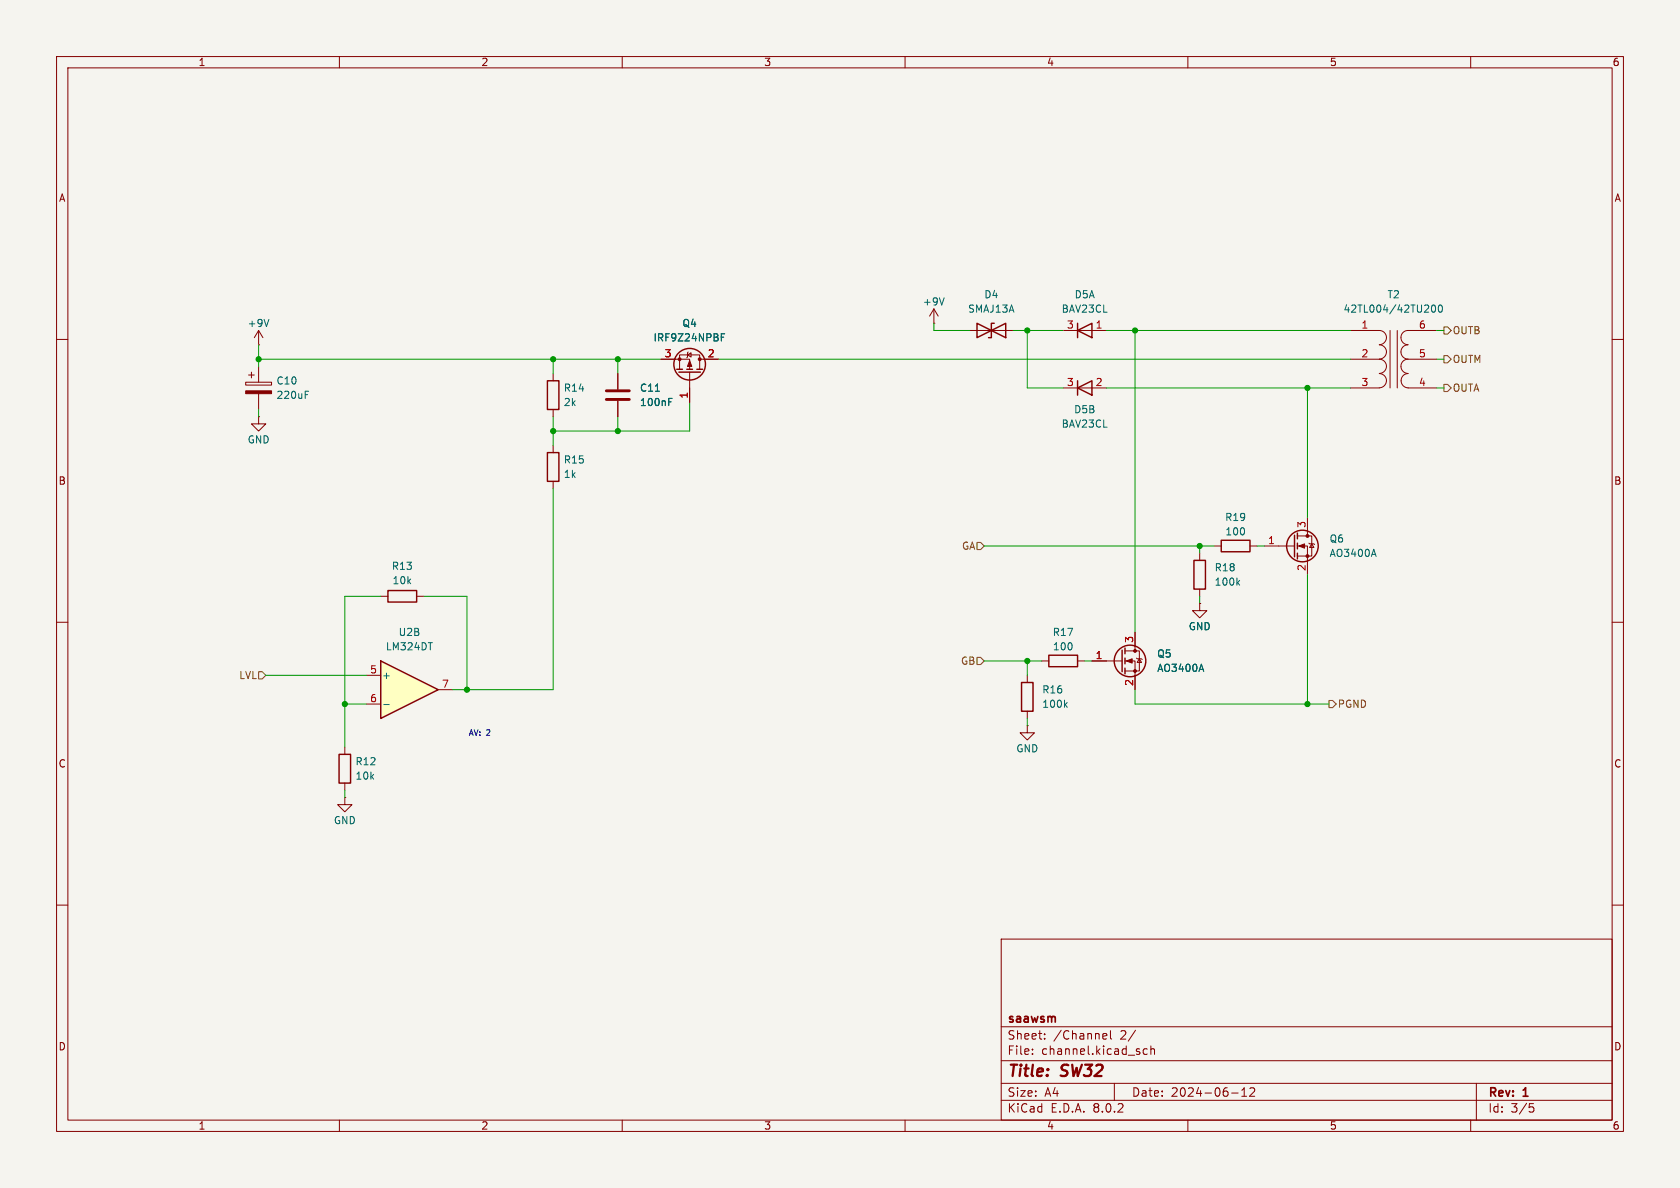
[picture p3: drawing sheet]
<svg xmlns="http://www.w3.org/2000/svg" width="297mm" height="210mm" viewBox="0 0 297 210" stroke-linecap="round" stroke-linejoin="round" font-family="sans-serif">
<path d="M0 0h297v210h-297z" fill="#f5f4ef" stroke="#f5f4ef" stroke-width=".18"/>
<g fill="none" stroke="#840000" stroke-width=".18">
<path d="M10 10h277v190h-277zM12 12h273v186h-273zM60 10v2M110 10v2M160 10v2M210 10v2M260 10v2M10 60h2M45.7 58.4l-.7 1.3M45.7 58.4v2.6M45.7 58.4l.8 1.3M188 58.4h7.6"/>
<path d="M285 60h2M43.4 67.6h4.6v.5h-4.6zM43.9 66.3h1.1M44.4 65.8v1M45.7 61h.1M45.7 73.7v1.2h1.3l-1.3 1.3-1.3-1.3h1.3M45.7 73.7h.1M45.7 64.8v2.8M45.7 69.6v2.8M97.8 66v1.3M97.8 72.4v1.3M97.8 78.7v1.3"/>
<path d="M109.2 66v2.8M109.2 70.9v2.8M116.8 63.5h5.1v1.8M120.1 65.3v-2.6h3.6v2.6M121.5 62.7l.7-.3v.7zM121.7 62.2l-.2 .2v.7l-.1 .1M121.9 65.8v5.3M123.7 63.5h3.3M188 68.6h7.6M97.8 85.1v1.3M10 110h2M285 110h2"/>
<path d="M61 132.1v1.3M61 138.4v1.3M10 160h2M61 141v1.2h1.2l-1.2 1.3-1.3-1.3h1.3M61 141h.1M285 160h2M177 166h108v32h-108zM60 198v2M110 198v2M160 198v2M177 194.5h108M177 191.5h108"/>
<path d="M177 187.5h108M177 181.5h108M182.5 186.3v.1M182.5 185.5v.1M184.7 183.6v.1M184.7 182.8v.1M195.2 182.7l.4 .1 .1 .3-.7 .1M195.6 183.6l-.4 .1M196.3 182.2v1.3l.2 .2M197 191.5v3M200.7 182.1l-1.2 2M202.8 185.5l-.4-.1-.3 .3v.4l.1 .2h.6"/>
<path d="M203.5 185.5l.2-.1 .3 .1 .1 .9M203.5 184.9v1.5M210 198v2M217.7 193.2h1.2M219.5 193.8h.9M219.5 192.7l.5-.4v1.5M221 192.4l.5-.1 .2 .1 .1 .3-.9 1.1h.9M260 198v2M261 191.5v6.5M270.4 195.1h.7M270.5 195.7h.4l.3 .3-.2 .5-.5 .1"/>
</g>
<path d="M107.2 70.6h4.1M107.2 69.1h4.1" fill="none" stroke="#840000" stroke-width=".51"/>
<path d="M47.5 56.5l-.4 1.2M127.5 59.6h.4M127.5 59h.6M54 69.2h.6M54 69.8h.4M115.9 69.2h.7M118.2 71h.4M118.2 70.4h.6" fill="none" stroke="#006464" stroke-width=".18"/>
<g fill="none" stroke="#840000" stroke-width=".25">
<path d="M190.5 58.4l2.5-1.2v2.5zM190.5 57.2v2.5M96.8 67.3h2v5.1h-2zM119.6 65.3h1M120 65.8h3.8M121.4 65.3h1M123.2 65.3h1M190.5 68.6l2.5-1.3v2.6zM190.5 67.3v2.6M96.8 80h2v5.1h-2zM59.9 133.4h2.1v5h-2.1z"/>
<circle cx="121.9" cy="64.4" r="2.79"/>
</g>
<g fill="#840000" stroke="#840000" stroke-width=".18">
<path d="M121.9 63.8l.4 1h-.8z"/>
<path d="M43.4 69.1h4.6v.5h-4.6z"/>
<circle cx="120.1" cy="63.5" r=".25"/>
<circle cx="123.7" cy="63.5" r=".25"/>
</g>
<path d="M67.3 116.8l10.2 5.1-10.2 5.1z" fill="#ffffc2"/>
<g fill="none" stroke="#840000" stroke-width=".25">
<path d="M172.7 57.2l5.1 2.5v-2.5l-5.1 2.5zM175.8 57.2h-.5v2.5h-.5M211.1 99.1h2v5h-2zM215.9 95.5h5.1v2h-5.1zM228.9 94.6v3.8M229.4 94.2v1.1M229.4 96v1M229.4 97.8v1M67.3 116.8l10.2 5.1-10.2 5.1zM68.6 104.4h5.1v2h-5.1zM185.4 115.8h5.1v2.1h-5.1zM198.4 114.9v3.8"/>
<path d="M198.9 114.6v1M198.9 116.3v1M198.9 118.1v1M180.6 120.7h2v5h-2z"/>
<circle cx="230.3" cy="96.5" r="2.79"/>
<circle cx="199.8" cy="116.8" r="2.79"/>
</g>
<g fill="none" stroke="#840000" stroke-width=".18">
<path d="M165.1 57.2h.1M165.1 54.6l-.8 1.3M165.1 54.6v2.6M165.1 54.6l.8 1.3M171.4 58.4h7.7M238.8 58.4h5a1.27 1.27 0 0 1 1.3 1.3 1.27 1.27 0 0 1-1.3 1.3 1.26 1.26 0 0 1 1.3 1.2 1.26 1.26 0 0 1-1.3 1.3M245.7 58.4v10.2M247 58.4v10.2M254 58.4h-5.1a1.27 1.27 0 0 0-1.2 1.3 1.27 1.27 0 0 0 1.2 1.3 1.26 1.26 0 0 0-1.2 1.2 1.26 1.26 0 0 0 1.2 1.3M109.2 66v2.8M109.2 70.9v2.8M116.8 63.5h2.6"/>
<path d="M121.9 68.6v2.5M124.5 63.5h2.5M238.8 63.5h5a1.27 1.27 0 0 1 1.3 1.3 1.27 1.27 0 0 1-1.3 1.2 1.26 1.26 0 0 1 1.3 1.3 1.26 1.26 0 0 1-1.3 1.3M238.8 68.6h5M247.7 67.3a1.25 1.25 0 0 0 1.2 1.3M248.9 68.6h5.1M248.9 66a1.23 1.23 0 0 0-1.2 1.3M254 63.5h-5.1a1.26 1.26 0 0 0-1.2 1.3 1.26 1.26 0 0 0 1.2 1.2M212.1 97.8v1.3M214.6 96.5h1.3M221 96.5h1.2M223.5 96.5h5.4"/>
<path d="M229.4 96.5h1.7v5.1M229.4 94.7h2.5v3.6h-2.5M231.1 91.4v3.3M231.4 96l.1 .1h.8l.1 .2M231.9 96.1l.4 .7h-.8zM64.8 119.4h2.5M67.3 105.4h1.3M73.7 105.4h1.2M181.6 119.4v1.3M184.1 116.8h1.3M190.5 116.8h1.3M193 116.8h5.4"/>
<path d="M198.9 116.8h1.8v5.1M198.9 115.1h2.5v3.5h-2.5M200.7 111.8v3.3M200.9 116.3l.1 .2h.8l.1 .1M201.4 116.5l.4 .6h-.8zM212.1 106.7v1.3h1.3l-1.3 1.2-1.3-1.2h1.3M212.1 106.7h.1M212.1 104.1v1.3M64.8 124.5h2.5M77.5 121.9h2.5M181.6 128.3v1.2h1.3l-1.3 1.3-1.3-1.3h1.3M181.6 128.3h.1"/>
<path d="M181.6 125.7v1.3"/>
</g>
<g fill="none" stroke="#006464" stroke-width=".18">
<path d="M127.5 59.6h.4M127.5 59h.6M166.9 52.6l-.4 1.3M253.2 54l.2-.1a.68 .68 0 0 1 .4 .7 .68 .68 0 0 1-.4 .6l-.2-.1-.1-.4zM254.4 54l.2-.1a.68 .68 0 0 1 .4 .7 .68 .68 0 0 1-.4 .6l-.2-.1-.1-.4zM115.9 69.2h.7M118.2 71h.4M118.2 70.4h.6M242.9 97.1l.4 1.3M212.4 117.4l.4 1.3M218.8 103l.4 .4M219.2 102.6l-.5 .5"/>
<path d="M67.8 124.6h1M188.3 124.6l.4 .4M188.7 124.2l-.5 .5"/>
</g>
<g fill="#840000" stroke="#840000" stroke-width=".18">
<path d="M229.6 96.5l1-.4v.8z"/>
<path d="M199.1 116.8l1.1-.3v.7z"/>
<circle cx="231.1" cy="98.3" r=".25"/>
<circle cx="231.1" cy="94.7" r=".25"/>
<circle cx="200.7" cy="118.6" r=".25"/>
<circle cx="200.7" cy="115.1" r=".25"/>
</g>
<path d="M255.3 57.8h.6l.6 .6-.6 .7h-.6zM255.3 67.9h.6l.6 .7-.6 .6h-.6zM255.3 62.9h.6l.6 .6-.6 .6h-.6zM172.7 95.9h.7l.6 .6-.6 .7h-.7zM45.7 118.7h.7l.6 .7-.6 .6h-.7zM172.7 116.2h.7l.6 .6-.6 .7h-.7zM234.9 123.8h.7l.6 .7-.6 .6h-.7z" fill="none" stroke="#725600" stroke-width=".18"/>
<g fill="none" stroke="#009600" stroke-width=".18">
<path d="M165.1 57.2v1.2h6.3M179.1 58.4h8.9M181.6 58.4v10.2h6.4M195.6 58.4h43.2M200.7 58.4v53.4M254 58.4h1.3M45.7 63.5h71.1M45.7 61v3.8M45.7 72.4v1.3M97.8 63.5v2.5M97.8 73.7v5M109.2 63.5v2.5"/>
<path d="M109.2 73.7v2.5M121.9 71.1v5.1h-24.1M127 63.5h111.8M195.6 68.6h43.2M231.1 68.6v22.8M254 68.6h1.3M254 63.5h1.3M97.8 86.4v35.5h-17.8M174 96.5h40.6M212.1 96.5v1.3M222.2 96.5h1.3M47 119.4h17.8"/>
<path d="M67.3 105.4h-6.3v26.7M74.9 105.4h7.6v16.5M174 116.8h10.1M181.6 116.8v2.6M191.8 116.8h1.2M212.1 105.4v1.3M231.1 101.6v22.9M61 139.7v1.3M61 124.5h3.8M181.6 127v1.3M200.7 121.9v2.6h34.2"/>
</g>
<g fill="#009600" stroke="#009600" stroke-width=".18">
<circle cx="97.8" cy="63.5" r=".46"/>
<circle cx="45.7" cy="63.5" r=".46"/>
<circle cx="97.8" cy="76.2" r=".46"/>
<circle cx="109.2" cy="76.2" r=".46"/>
<circle cx="109.2" cy="63.5" r=".46"/>
<circle cx="82.5" cy="121.9" r=".46"/>
<circle cx="61" cy="124.5" r=".46"/>
<circle cx="231.1" cy="68.6" r=".46"/>
<circle cx="200.7" cy="58.4" r=".46"/>
<circle cx="181.6" cy="58.4" r=".46"/>
<circle cx="212.1" cy="96.5" r=".46"/>
<circle cx="231.1" cy="124.5" r=".46"/>
<circle cx="181.6" cy="116.8" r=".46"/>
</g>
<g font-size="2.8" fill="#840000">
<text x="178" y="190.9">Title:</text>
<text x="187.7" y="190.9">SW32</text>
</g>
<g font-size="2.1" fill="#840000">
<text x="178" y="184">Sheet:</text>
<text x="178" y="181.2">saawsm</text>
<text x="186.2" y="184">/Channel</text>
<text x="198.1" y="184">2/</text>
<text x="178" y="186.7">File:</text>
<text x="184.1" y="186.7">channel.kicad_sch</text>
<text x="178" y="196.9">KiCad</text>
<text x="178" y="194.1">Size:</text>
<text x="184.7" y="194.1">A4</text>
<text x="185.7" y="196.9">E.D.A.</text>
<text x="193.3" y="196.9">8.0.2</text>
<text x="200" y="194.1">Date:</text>
<text x="207" y="194.1">2024-06-12</text>
<text x="263" y="194.3">Rev:</text>
<text x="263" y="196.9">Id:</text>
<text x="267.1" y="196.9">3/5</text>
<text x="269.4" y="194.3">1</text>
</g>
<g font-size="1.8" fill="#840000">
<text x="35" y="11.9">1</text>
<text x="85" y="11.9">2</text>
<text x="135" y="11.9">3</text>
<text x="185" y="11.9">4</text>
<text x="235" y="11.9">5</text>
<text x="285" y="11.9">6</text>
<text x="10.3" y="35.9">A</text>
<text x="285.3" y="35.9">A</text>
<text x="10.3" y="85.9">B</text>
<text x="285.3" y="85.9">B</text>
<text x="10.3" y="135.9">C</text>
<text x="285.3" y="135.9">C</text>
<text x="10.3" y="185.9">D</text>
<text x="285.3" y="185.9">D</text>
<text x="35" y="199.9">1</text>
<text x="85" y="199.9">2</text>
<text x="135" y="199.9">3</text>
<text x="185" y="199.9">4</text>
<text x="235" y="199.9">5</text>
<text x="285" y="199.9">6</text>
</g>
<g font-size="1.8" fill="#006464">
<text x="173.9" y="52.9">D4</text>
<text x="189.9" y="52.9">D5A</text>
<text x="245.2" y="52.9">T2</text>
<text x="43.7" y="58">+9V</text>
<text x="120.5" y="58">Q4</text>
<text x="163.1" y="54.2">+9V</text>
<text x="171" y="55.5">SMAJ13A</text>
<text x="187.6" y="55.5">BAV23CL</text>
<text x="237.4" y="55.5">42TL004/42TU200</text>
<text x="115.4" y="60.6">IRF9Z24NPBF</text>
<text x="48.8" y="70.7">220uF</text>
<text x="48.8" y="68.2">C10</text>
<text x="99.6" y="69.4">R14</text>
<text x="99.6" y="72">2k</text>
<text x="113" y="72">100nF</text>
<text x="113" y="69.4">C11</text>
<text x="187.6" y="75.8">BAV23CL</text>
<text x="189.8" y="73.3">D5B</text>
<text x="43.7" y="78.6">GND</text>
<text x="99.6" y="82.1">R15</text>
<text x="99.6" y="84.7">1k</text>
<text x="216.5" y="92.3">R19</text>
<text x="216.5" y="94.8">100</text>
<text x="69.2" y="100.9">R13</text>
<text x="214.6" y="101.2">R18</text>
<text x="235" y="98.7">AO3400A</text>
<text x="235" y="96.1">Q6</text>
<text x="69.3" y="103.5">10k</text>
<text x="214.6" y="103.7">100k</text>
<text x="70.4" y="112.6">U2B</text>
<text x="186" y="112.6">R17</text>
<text x="210.1" y="111.6">GND</text>
<text x="68.1" y="115.2">LM324DT</text>
<text x="186" y="115.2">100</text>
<text x="204.5" y="119">AO3400A</text>
<text x="204.5" y="116.4">Q5</text>
<text x="67.4" y="120.2">+</text>
<text x="184.2" y="122.8">R16</text>
<text x="184.2" y="125.3">100k</text>
<text x="62.7" y="135.5">R12</text>
<text x="179.6" y="133.2">GND</text>
<text x="62.7" y="138">10k</text>
<text x="58.9" y="145.9">GND</text>
</g>
<g font-size="1.8" fill="#a90000">
<text x="188.5" y="58.2">3</text>
<text x="193.6" y="58.2">1</text>
<text x="240.6" y="58.2">1</text>
<text x="250.8" y="58.2">6</text>
<text x="117.4" y="63.2">3</text>
<text x="125" y="63.2">2</text>
<text x="240.6" y="63.2">2</text>
<text x="250.8" y="63.2">5</text>
<text x="121.7" y="70.6" transform="rotate(-90 121.7 70.6)">1</text>
<text x="188.5" y="68.3">3</text>
<text x="193.6" y="68.3">2</text>
<text x="240.6" y="68.3">3</text>
<text x="250.8" y="68.3">4</text>
<text x="230.9" y="93.4" transform="rotate(-90 230.9 93.4)">3</text>
<text x="224.1" y="96.3">1</text>
<text x="230.9" y="101" transform="rotate(-90 230.9 101)">2</text>
<text x="200.4" y="113.7" transform="rotate(-90 200.4 113.7)">3</text>
<text x="65.3" y="119.1">5</text>
<text x="193.6" y="116.6">1</text>
<text x="65.3" y="124.2">6</text>
<text x="78" y="121.7">7</text>
<text x="200.4" y="121.4" transform="rotate(-90 200.4 121.4)">2</text>
</g>
<g font-size="1.8" fill="#725600">
<text x="256.7" y="59.3">OUTB</text>
<text x="256.7" y="64.4">OUTM</text>
<text x="256.7" y="69.4">OUTA</text>
<text x="170" y="97.4">GA</text>
<text x="169.8" y="117.7">GB</text>
<text x="42.2" y="120.2">LVL</text>
<text x="236.4" y="125.3">PGND</text>
</g>
<text font-size="1.4" fill="#0000c2" x="82.8" y="130.3">AV: 2</text>
</svg>
